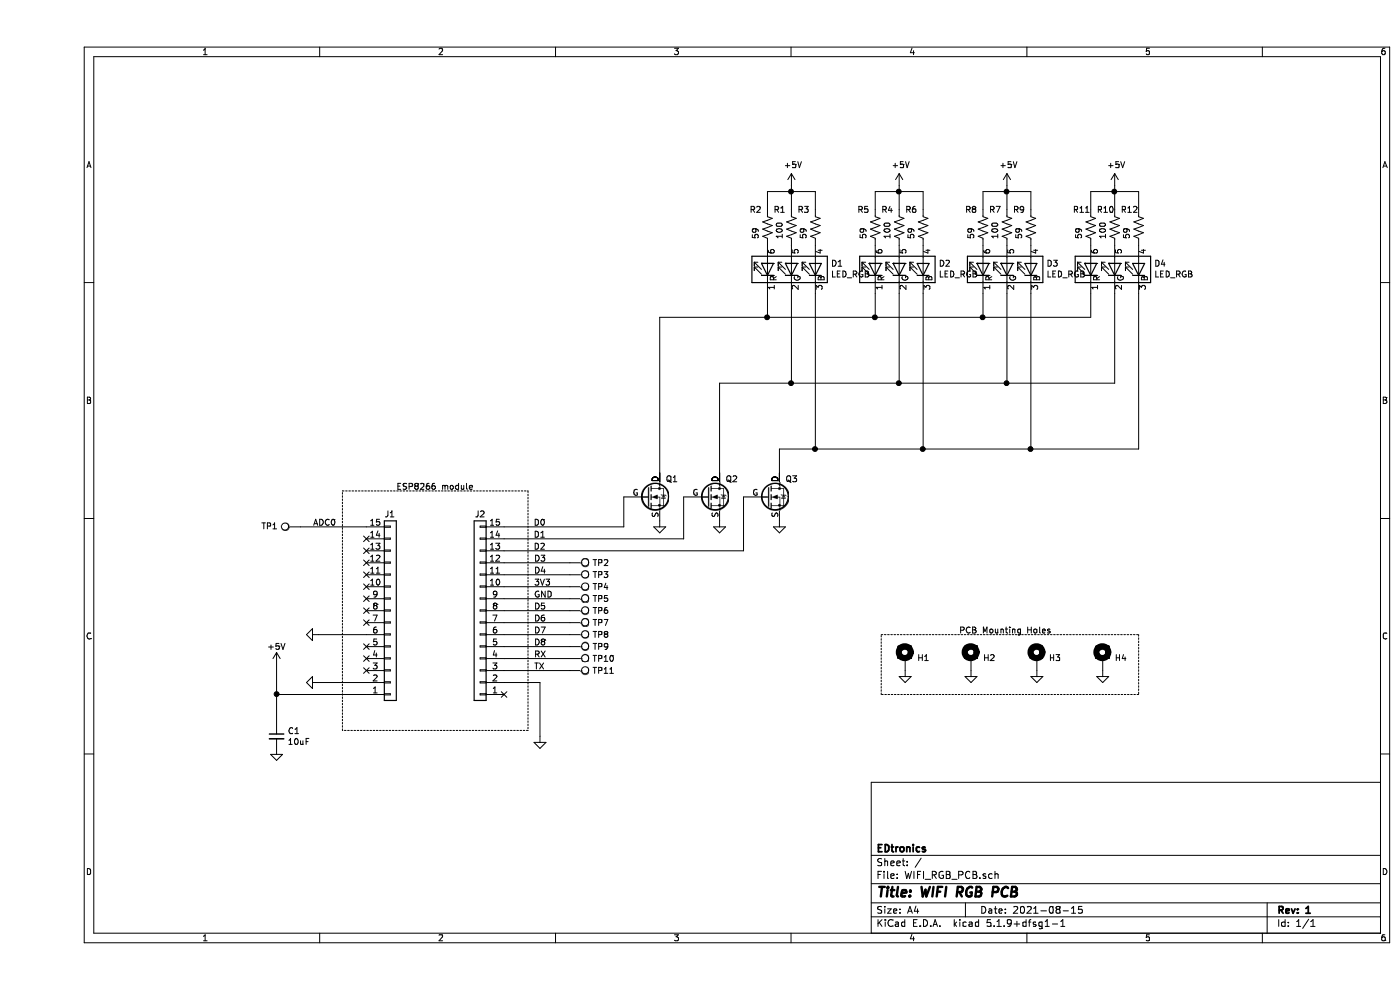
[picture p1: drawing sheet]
EESchema Schematic File Version 4
LIBS:WIFI_RGB_PCB-cache
EELAYER 26 0
EELAYER END
$Descr A4 11693 8268
encoding utf-8
Sheet 1 1
Title "WIFI RGB PCB"
Date "2021-08-15"
Rev "1"
Comp "EDtronics"
Comment1 ""
Comment2 ""
Comment3 ""
Comment4 ""
$EndDescr
$Comp
L Device:R_US R1
U 1 1
P 6300 1900
F 0 "R1" H 6150 2050 50  0000 L CNN
F 1 "100" V 6200 1800 50  0000 L CNN
F 2 "Resistor_SMD:R_0805_2012Metric" V 6340 1890 50  0001 C CNN
F 3 "~" H 6300 1900 50  0001 C CNN
	1    6300 1900
	1    0    0    -1  
$EndComp
Wire Wire Line
	6300 2450 6300 3200
$Comp
L Connector_Generic:Conn_01x15 J2
U 1 1
P 3700 5100
F 0 "J2" H 3700 4300 50  0000 C CNN
F 1 "Conn_01x15" H 3620 5926 50  0001 C CNN
F 2 "Connector_PinHeader_2.54mm:PinHeader_1x15_P2.54mm_Vertical" H 3700 5100 50  0001 C CNN
F 3 "https://www.digikey.ca/en/products/detail/sullins-connector-solutions/PPTC151LFBN-RC/810153" H 3700 5100 50  0001 C CNN
	1    3700 5100
	-1   0    0    1   
$EndComp
$Comp
L power:GND #PWR04
U 1 1
P 5200 4350
F 0 "#PWR04" H 5200 4100 50  0001 C CNN
F 1 "GND" H 5205 4177 50  0001 C CNN
F 2 "" H 5200 4350 50  0001 C CNN
F 3 "" H 5200 4350 50  0001 C CNN
	1    5200 4350
	1    0    0    -1  
$EndComp
$Comp
L power:GND #PWR06
U 1 1
P 5700 4350
F 0 "#PWR06" H 5700 4100 50  0001 C CNN
F 1 "GND" H 5705 4177 50  0001 C CNN
F 2 "" H 5700 4350 50  0001 C CNN
F 3 "" H 5700 4350 50  0001 C CNN
	1    5700 4350
	1    0    0    -1  
$EndComp
$Comp
L power:GND #PWR07
U 1 1
P 6200 4350
F 0 "#PWR07" H 6200 4100 50  0001 C CNN
F 1 "GND" H 6205 4177 50  0001 C CNN
F 2 "" H 6200 4350 50  0001 C CNN
F 3 "" H 6200 4350 50  0001 C CNN
	1    6200 4350
	1    0    0    -1  
$EndComp
Wire Wire Line
	7000 2650 7000 2450
Wire Wire Line
	7200 3200 7200 2450
Wire Wire Line
	6500 3750 6500 2450
Wire Wire Line
	7900 2650 7900 2450
Wire Wire Line
	8100 3200 8100 2450
Wire Wire Line
	8300 3750 8300 2450
$Comp
L power:+5V #PWR02
U 1 1
P 2000 5550
F 0 "#PWR02" H 2000 5400 50  0001 C CNN
F 1 "+5V" H 2000 5700 50  0000 C CNN
F 2 "" H 2000 5550 50  0001 C CNN
F 3 "" H 2000 5550 50  0001 C CNN
	1    2000 5550
	1    0    0    -1  
$EndComp
$Comp
L power:GND #PWR01
U 1 1
P 2350 5700
F 0 "#PWR01" H 2350 5450 50  0001 C CNN
F 1 "GND" H 2355 5527 50  0001 C CNN
F 2 "" H 2350 5700 50  0001 C CNN
F 3 "" H 2350 5700 50  0001 C CNN
	1    2350 5700
	0    1    1    0   
$EndComp
$Comp
L power:GND #PWR03
U 1 1
P 4200 6150
F 0 "#PWR03" H 4200 5900 50  0001 C CNN
F 1 "GND" H 4205 5977 50  0001 C CNN
F 2 "" H 4200 6150 50  0001 C CNN
F 3 "" H 4200 6150 50  0001 C CNN
	1    4200 6150
	1    0    0    -1  
$EndComp
Wire Wire Line
	4200 6150 4200 5700
Wire Wire Line
	4200 5700 3900 5700
Wire Wire Line
	8800 2650 8800 2450
Wire Wire Line
	9000 3200 9000 2450
Wire Wire Line
	9200 3750 9200 2450
Connection ~ 7000 2650
Connection ~ 7200 3200
Wire Wire Line
	7200 3200 8100 3200
Connection ~ 7900 2650
Connection ~ 8100 3200
Connection ~ 8300 3750
Wire Wire Line
	7900 2650 8800 2650
Wire Wire Line
	8100 3200 9000 3200
Wire Wire Line
	8300 3750 9200 3750
Wire Notes Line
	2550 4100 4100 4100
Wire Notes Line
	4100 4100 4100 6100
Wire Notes Line
	4100 6100 2550 6100
Wire Notes Line
	2550 6100 2550 4100
NoConn ~ 3900 5800
NoConn ~ 2750 5600
NoConn ~ 2750 5500
NoConn ~ 2750 5400
NoConn ~ 2750 5200
NoConn ~ 2750 5100
NoConn ~ 2750 5000
NoConn ~ 2750 4900
NoConn ~ 2750 4800
NoConn ~ 2750 4700
NoConn ~ 2750 4600
NoConn ~ 2750 4500
Text Notes 3000 4100 0    50   ~ 0
ESP8266 module
$Comp
L Connector_Generic:Conn_01x15 J1
U 1 1
P 2950 5100
F 0 "J1" H 2900 4300 50  0000 L CNN
F 1 "Conn_01x15" H 3030 5051 50  0001 L CNN
F 2 "Connector_PinHeader_2.54mm:PinHeader_1x15_P2.54mm_Vertical" H 2950 5100 50  0001 C CNN
F 3 "https://www.digikey.ca/en/products/detail/sullins-connector-solutions/PPTC151LFBN-RC/810153" H 2950 5100 50  0001 C CNN
	1    2950 5100
	1    0    0    1   
$EndComp
$Comp
L power:GND #PWR012
U 1 1
P 2350 5300
F 0 "#PWR012" H 2350 5050 50  0001 C CNN
F 1 "GND" H 2355 5127 50  0001 C CNN
F 2 "" H 2350 5300 50  0001 C CNN
F 3 "" H 2350 5300 50  0001 C CNN
	1    2350 5300
	0    1    1    0   
$EndComp
$Comp
L power:GND #PWR011
U 1 1
P 2000 6250
F 0 "#PWR011" H 2000 6000 50  0001 C CNN
F 1 "GND" H 2005 6077 50  0001 C CNN
F 2 "" H 2000 6250 50  0001 C CNN
F 3 "" H 2000 6250 50  0001 C CNN
	1    2000 6250
	1    0    0    -1  
$EndComp
Wire Wire Line
	2000 6050 2000 5800
Wire Wire Line
	2000 5800 2750 5800
Connection ~ 2000 5800
Wire Wire Line
	2000 5800 2000 5550
Wire Wire Line
	2750 5300 2350 5300
Wire Wire Line
	2750 5700 2350 5700
Wire Wire Line
	6300 3200 7200 3200
Wire Wire Line
	6100 2650 7000 2650
Wire Wire Line
	6100 2650 6100 2450
Connection ~ 6300 3200
Wire Wire Line
	6100 2650 5200 2650
Connection ~ 6100 2650
Text Label 4250 4400 2    50   ~ 0
D0
Text Label 4250 4600 2    50   ~ 0
D2
Text Label 4250 4500 2    50   ~ 0
D1
Wire Wire Line
	5900 4150 5900 4600
Wire Wire Line
	5700 3200 6300 3200
Wire Wire Line
	5400 4500 5400 4150
Wire Wire Line
	6500 3750 6200 3750
Wire Wire Line
	6200 3750 6200 3950
Connection ~ 6500 3750
Wire Wire Line
	5700 3200 5700 3950
Wire Wire Line
	4900 4400 4900 4150
Wire Wire Line
	5200 2650 5200 3950
Wire Wire Line
	3900 4600 5900 4600
Wire Wire Line
	3900 4500 5400 4500
Wire Wire Line
	3900 4400 4900 4400
$Comp
L Device:LED_RGB D1
U 1 1
P 6300 2250
F 0 "D1" V 6346 1920 50  0000 R CNN
F 1 "LED_RGB" V 6255 1920 50  0000 R CNN
F 2 "LED_SMD:LED_WS2812_PLCC6_5.0x5.0mm_P1.6mm" H 6300 2200 50  0001 C CNN
F 3 "https://www.digikey.ca/en/products/detail/american-bright-optoelectronics-corporation/BL-HBXJXGX32L/9678124" H 6300 2200 50  0001 C CNN
	1    6300 2250
	0    -1   -1   0   
$EndComp
$Comp
L Device:LED_RGB D2
U 1 1
P 7200 2250
F 0 "D2" V 7246 1920 50  0000 R CNN
F 1 "LED_RGB" V 7155 1920 50  0000 R CNN
F 2 "LED_SMD:LED_WS2812_PLCC6_5.0x5.0mm_P1.6mm" H 7200 2200 50  0001 C CNN
F 3 "https://www.digikey.ca/en/products/detail/american-bright-optoelectronics-corporation/BL-HBXJXGX32L/9678124" H 7200 2200 50  0001 C CNN
	1    7200 2250
	0    -1   -1   0   
$EndComp
$Comp
L Device:LED_RGB D3
U 1 1
P 8100 2250
F 0 "D3" V 8146 1920 50  0000 R CNN
F 1 "LED_RGB" V 8055 1920 50  0000 R CNN
F 2 "LED_SMD:LED_WS2812_PLCC6_5.0x5.0mm_P1.6mm" H 8100 2200 50  0001 C CNN
F 3 "https://www.digikey.ca/en/products/detail/american-bright-optoelectronics-corporation/BL-HBXJXGX32L/9678124" H 8100 2200 50  0001 C CNN
	1    8100 2250
	0    -1   -1   0   
$EndComp
$Comp
L Device:LED_RGB D4
U 1 1
P 9000 2250
F 0 "D4" V 9046 1920 50  0000 R CNN
F 1 "LED_RGB" V 8955 1920 50  0000 R CNN
F 2 "LED_SMD:LED_WS2812_PLCC6_5.0x5.0mm_P1.6mm" H 9000 2200 50  0001 C CNN
F 3 "https://www.digikey.ca/en/products/detail/american-bright-optoelectronics-corporation/BL-HBXJXGX32L/9678124" H 9000 2200 50  0001 C CNN
	1    9000 2250
	0    -1   -1   0   
$EndComp
$Comp
L Device:R_US R2
U 1 1
P 6100 1900
F 0 "R2" H 5950 2050 50  0000 L CNN
F 1 "59" V 6000 1800 50  0000 L CNN
F 2 "Resistor_SMD:R_0805_2012Metric" V 6140 1890 50  0001 C CNN
F 3 "~" H 6100 1900 50  0001 C CNN
	1    6100 1900
	1    0    0    -1  
$EndComp
$Comp
L power:+5V #PWR05
U 1 1
P 6300 1550
F 0 "#PWR05" H 6300 1400 50  0001 C CNN
F 1 "+5V" H 6315 1723 50  0000 C CNN
F 2 "" H 6300 1550 50  0001 C CNN
F 3 "" H 6300 1550 50  0001 C CNN
	1    6300 1550
	1    0    0    -1  
$EndComp
Wire Wire Line
	6300 1750 6300 1600
$Comp
L Device:R_US R3
U 1 1
P 6500 1900
F 0 "R3" H 6350 2050 50  0000 L CNN
F 1 "59" V 6400 1800 50  0000 L CNN
F 2 "Resistor_SMD:R_0805_2012Metric" V 6540 1890 50  0001 C CNN
F 3 "~" H 6500 1900 50  0001 C CNN
	1    6500 1900
	1    0    0    -1  
$EndComp
Wire Wire Line
	6500 1750 6500 1600
Wire Wire Line
	6500 1600 6300 1600
Connection ~ 6300 1600
Wire Wire Line
	6300 1600 6300 1550
Wire Wire Line
	6300 1600 6100 1600
Wire Wire Line
	6100 1600 6100 1750
$Comp
L Device:R_US R4
U 1 1
P 7200 1900
F 0 "R4" H 7050 2050 50  0000 L CNN
F 1 "100" V 7100 1800 50  0000 L CNN
F 2 "Resistor_SMD:R_0805_2012Metric" V 7240 1890 50  0001 C CNN
F 3 "~" H 7200 1900 50  0001 C CNN
	1    7200 1900
	1    0    0    -1  
$EndComp
$Comp
L Device:R_US R5
U 1 1
P 7000 1900
F 0 "R5" H 6850 2050 50  0000 L CNN
F 1 "59" V 6900 1800 50  0000 L CNN
F 2 "Resistor_SMD:R_0805_2012Metric" V 7040 1890 50  0001 C CNN
F 3 "~" H 7000 1900 50  0001 C CNN
	1    7000 1900
	1    0    0    -1  
$EndComp
$Comp
L power:+5V #PWR08
U 1 1
P 7200 1550
F 0 "#PWR08" H 7200 1400 50  0001 C CNN
F 1 "+5V" H 7215 1723 50  0000 C CNN
F 2 "" H 7200 1550 50  0001 C CNN
F 3 "" H 7200 1550 50  0001 C CNN
	1    7200 1550
	1    0    0    -1  
$EndComp
Wire Wire Line
	7200 1750 7200 1600
$Comp
L Device:R_US R6
U 1 1
P 7400 1900
F 0 "R6" H 7250 2050 50  0000 L CNN
F 1 "59" V 7300 1800 50  0000 L CNN
F 2 "Resistor_SMD:R_0805_2012Metric" V 7440 1890 50  0001 C CNN
F 3 "~" H 7400 1900 50  0001 C CNN
	1    7400 1900
	1    0    0    -1  
$EndComp
Wire Wire Line
	7400 1750 7400 1600
Wire Wire Line
	7400 1600 7200 1600
Connection ~ 7200 1600
Wire Wire Line
	7200 1600 7200 1550
Wire Wire Line
	7200 1600 7000 1600
Wire Wire Line
	7000 1600 7000 1750
$Comp
L Device:R_US R7
U 1 1
P 8100 1900
F 0 "R7" H 7950 2050 50  0000 L CNN
F 1 "100" V 8000 1800 50  0000 L CNN
F 2 "Resistor_SMD:R_0805_2012Metric" V 8140 1890 50  0001 C CNN
F 3 "~" H 8100 1900 50  0001 C CNN
	1    8100 1900
	1    0    0    -1  
$EndComp
$Comp
L Device:R_US R8
U 1 1
P 7900 1900
F 0 "R8" H 7750 2050 50  0000 L CNN
F 1 "59" V 7800 1800 50  0000 L CNN
F 2 "Resistor_SMD:R_0805_2012Metric" V 7940 1890 50  0001 C CNN
F 3 "~" H 7900 1900 50  0001 C CNN
	1    7900 1900
	1    0    0    -1  
$EndComp
$Comp
L power:+5V #PWR09
U 1 1
P 8100 1550
F 0 "#PWR09" H 8100 1400 50  0001 C CNN
F 1 "+5V" H 8115 1723 50  0000 C CNN
F 2 "" H 8100 1550 50  0001 C CNN
F 3 "" H 8100 1550 50  0001 C CNN
	1    8100 1550
	1    0    0    -1  
$EndComp
Wire Wire Line
	8100 1750 8100 1600
$Comp
L Device:R_US R9
U 1 1
P 8300 1900
F 0 "R9" H 8150 2050 50  0000 L CNN
F 1 "59" V 8200 1800 50  0000 L CNN
F 2 "Resistor_SMD:R_0805_2012Metric" V 8340 1890 50  0001 C CNN
F 3 "~" H 8300 1900 50  0001 C CNN
	1    8300 1900
	1    0    0    -1  
$EndComp
Wire Wire Line
	8300 1750 8300 1600
Wire Wire Line
	8300 1600 8100 1600
Connection ~ 8100 1600
Wire Wire Line
	8100 1600 8100 1550
Wire Wire Line
	8100 1600 7900 1600
Wire Wire Line
	7900 1600 7900 1750
$Comp
L Device:R_US R10
U 1 1
P 9000 1900
F 0 "R10" H 8850 2050 50  0000 L CNN
F 1 "100" V 8900 1800 50  0000 L CNN
F 2 "Resistor_SMD:R_0805_2012Metric" V 9040 1890 50  0001 C CNN
F 3 "~" H 9000 1900 50  0001 C CNN
	1    9000 1900
	1    0    0    -1  
$EndComp
$Comp
L Device:R_US R11
U 1 1
P 8800 1900
F 0 "R11" H 8650 2050 50  0000 L CNN
F 1 "59" V 8700 1800 50  0000 L CNN
F 2 "Resistor_SMD:R_0805_2012Metric" V 8840 1890 50  0001 C CNN
F 3 "~" H 8800 1900 50  0001 C CNN
	1    8800 1900
	1    0    0    -1  
$EndComp
$Comp
L power:+5V #PWR010
U 1 1
P 9000 1550
F 0 "#PWR010" H 9000 1400 50  0001 C CNN
F 1 "+5V" H 9015 1723 50  0000 C CNN
F 2 "" H 9000 1550 50  0001 C CNN
F 3 "" H 9000 1550 50  0001 C CNN
	1    9000 1550
	1    0    0    -1  
$EndComp
Wire Wire Line
	9000 1750 9000 1600
$Comp
L Device:R_US R12
U 1 1
P 9200 1900
F 0 "R12" H 9050 2050 50  0000 L CNN
F 1 "59" V 9100 1800 50  0000 L CNN
F 2 "Resistor_SMD:R_0805_2012Metric" V 9240 1890 50  0001 C CNN
F 3 "~" H 9200 1900 50  0001 C CNN
	1    9200 1900
	1    0    0    -1  
$EndComp
Wire Wire Line
	9200 1750 9200 1600
Wire Wire Line
	9200 1600 9000 1600
Connection ~ 9000 1600
Wire Wire Line
	9000 1600 9000 1550
Wire Wire Line
	9000 1600 8800 1600
Wire Wire Line
	8800 1600 8800 1750
$Comp
L Device:C_Small C1
U 1 1
P 2000 6150
F 0 "C1" H 2092 6196 50  0000 L CNN
F 1 "10uF" H 2092 6105 50  0000 L CNN
F 2 "Capacitor_SMD:C_1206_3216Metric" H 2000 6150 50  0001 C CNN
F 3 "~" H 2000 6150 50  0001 C CNN
	1    2000 6150
	1    0    0    -1  
$EndComp
$Comp
L Connector:TestPoint TP2
U 1 1
P 4450 4700
F 0 "TP2" V 4450 4888 50  0000 L CNN
F 1 "TestPoint" V 4495 4888 50  0001 L CNN
F 2 "TestPoint:TestPoint_THTPad_2.5x2.5mm_Drill1.2mm" H 4650 4700 50  0001 C CNN
F 3 "~" H 4650 4700 50  0001 C CNN
	1    4450 4700
	0    1    1    0   
$EndComp
$Comp
L Connector:TestPoint TP3
U 1 1
P 4450 4800
F 0 "TP3" V 4450 4988 50  0000 L CNN
F 1 "TestPoint" V 4495 4988 50  0001 L CNN
F 2 "TestPoint:TestPoint_THTPad_2.5x2.5mm_Drill1.2mm" H 4650 4800 50  0001 C CNN
F 3 "~" H 4650 4800 50  0001 C CNN
	1    4450 4800
	0    1    1    0   
$EndComp
$Comp
L Connector:TestPoint TP4
U 1 1
P 4450 4900
F 0 "TP4" V 4450 5088 50  0000 L CNN
F 1 "TestPoint" V 4495 5088 50  0001 L CNN
F 2 "TestPoint:TestPoint_THTPad_2.5x2.5mm_Drill1.2mm" H 4650 4900 50  0001 C CNN
F 3 "~" H 4650 4900 50  0001 C CNN
	1    4450 4900
	0    1    1    0   
$EndComp
$Comp
L Connector:TestPoint TP5
U 1 1
P 4450 5000
F 0 "TP5" V 4450 5188 50  0000 L CNN
F 1 "TestPoint" V 4495 5188 50  0001 L CNN
F 2 "TestPoint:TestPoint_THTPad_2.5x2.5mm_Drill1.2mm" H 4650 5000 50  0001 C CNN
F 3 "~" H 4650 5000 50  0001 C CNN
	1    4450 5000
	0    1    1    0   
$EndComp
$Comp
L Connector:TestPoint TP6
U 1 1
P 4450 5100
F 0 "TP6" V 4450 5288 50  0000 L CNN
F 1 "TestPoint" V 4495 5288 50  0001 L CNN
F 2 "TestPoint:TestPoint_THTPad_2.5x2.5mm_Drill1.2mm" H 4650 5100 50  0001 C CNN
F 3 "~" H 4650 5100 50  0001 C CNN
	1    4450 5100
	0    1    1    0   
$EndComp
$Comp
L Connector:TestPoint TP7
U 1 1
P 4450 5200
F 0 "TP7" V 4450 5388 50  0000 L CNN
F 1 "TestPoint" V 4495 5388 50  0001 L CNN
F 2 "TestPoint:TestPoint_THTPad_2.5x2.5mm_Drill1.2mm" H 4650 5200 50  0001 C CNN
F 3 "~" H 4650 5200 50  0001 C CNN
	1    4450 5200
	0    1    1    0   
$EndComp
$Comp
L Connector:TestPoint TP8
U 1 1
P 4450 5300
F 0 "TP8" V 4450 5488 50  0000 L CNN
F 1 "TestPoint" V 4495 5488 50  0001 L CNN
F 2 "TestPoint:TestPoint_THTPad_2.5x2.5mm_Drill1.2mm" H 4650 5300 50  0001 C CNN
F 3 "~" H 4650 5300 50  0001 C CNN
	1    4450 5300
	0    1    1    0   
$EndComp
$Comp
L Connector:TestPoint TP9
U 1 1
P 4450 5400
F 0 "TP9" V 4450 5588 50  0000 L CNN
F 1 "TestPoint" V 4495 5588 50  0001 L CNN
F 2 "TestPoint:TestPoint_THTPad_2.5x2.5mm_Drill1.2mm" H 4650 5400 50  0001 C CNN
F 3 "~" H 4650 5400 50  0001 C CNN
	1    4450 5400
	0    1    1    0   
$EndComp
$Comp
L Connector:TestPoint TP10
U 1 1
P 4450 5500
F 0 "TP10" V 4450 5688 50  0000 L CNN
F 1 "TestPoint" V 4495 5688 50  0001 L CNN
F 2 "TestPoint:TestPoint_THTPad_2.5x2.5mm_Drill1.2mm" H 4650 5500 50  0001 C CNN
F 3 "~" H 4650 5500 50  0001 C CNN
	1    4450 5500
	0    1    1    0   
$EndComp
$Comp
L Connector:TestPoint TP11
U 1 1
P 4450 5600
F 0 "TP11" V 4450 5788 50  0000 L CNN
F 1 "TestPoint" V 4495 5788 50  0001 L CNN
F 2 "TestPoint:TestPoint_THTPad_2.5x2.5mm_Drill1.2mm" H 4650 5600 50  0001 C CNN
F 3 "~" H 4650 5600 50  0001 C CNN
	1    4450 5600
	0    1    1    0   
$EndComp
Wire Wire Line
	4450 4700 3900 4700
Wire Wire Line
	4450 4800 3900 4800
Wire Wire Line
	4450 4900 3900 4900
Wire Wire Line
	4450 5000 3900 5000
Wire Wire Line
	4450 5100 3900 5100
Wire Wire Line
	4450 5200 3900 5200
Wire Wire Line
	4450 5300 3900 5300
Wire Wire Line
	4450 5400 3900 5400
Wire Wire Line
	4450 5500 3900 5500
Wire Wire Line
	4450 5600 3900 5600
Text Label 4150 4700 0    50   ~ 0
D3
Text Label 4150 4800 0    50   ~ 0
D4
Text Label 4150 4900 0    50   ~ 0
3V3
Text Label 4150 5000 0    50   ~ 0
GND
Text Label 4150 5100 0    50   ~ 0
D5
Text Label 4150 5200 0    50   ~ 0
D6
Text Label 4150 5300 0    50   ~ 0
D7
Text Label 4150 5400 0    50   ~ 0
D8
Text Label 4150 5500 0    50   ~ 0
RX
Text Label 4150 5600 0    50   ~ 0
TX
$Comp
L Connector:TestPoint TP1
U 1 1
P 2200 4400
F 0 "TP1" V 2200 4588 50  0000 L CNN
F 1 "TestPoint" V 2245 4588 50  0001 L CNN
F 2 "TestPoint:TestPoint_THTPad_2.5x2.5mm_Drill1.2mm" H 2400 4400 50  0001 C CNN
F 3 "~" H 2400 4400 50  0001 C CNN
	1    2200 4400
	0    -1   -1   0   
$EndComp
Wire Wire Line
	2200 4400 2750 4400
Text Label 2500 4400 2    50   ~ 0
ADC0
$Comp
L Device:Q_ZXMN3A03E6 Q1
U 1 1
P 5100 4150
F 0 "Q1" H 5250 4300 50  0000 L CNN
F 1 "Q_ZXMN3A03E6" H 5305 4105 50  0001 L CNN
F 2 "Package_TO_SOT_SMD:SOT-23-6_Handsoldering" H 5300 4250 50  0001 C CNN
F 3 "https://www.diodes.com/assets/Datasheets/ZXMN3A03E6.pdf" H 5100 4150 50  0001 C CNN
	1    5100 4150
	1    0    0    -1  
$EndComp
$Comp
L Device:Q_ZXMN3A03E6 Q2
U 1 1
P 5600 4150
F 0 "Q2" H 5750 4300 50  0000 L CNN
F 1 "Q_ZXMN3A03E6" H 5805 4105 50  0001 L CNN
F 2 "Package_TO_SOT_SMD:SOT-23-6_Handsoldering" H 5800 4250 50  0001 C CNN
F 3 "https://www.diodes.com/assets/Datasheets/ZXMN3A03E6.pdf" H 5600 4150 50  0001 C CNN
	1    5600 4150
	1    0    0    -1  
$EndComp
$Comp
L Device:Q_ZXMN3A03E6 Q3
U 1 1
P 6100 4150
F 0 "Q3" H 6250 4300 50  0000 L CNN
F 1 "Q_ZXMN3A03E6" H 6305 4105 50  0001 L CNN
F 2 "Package_TO_SOT_SMD:SOT-23-6_Handsoldering" H 6300 4250 50  0001 C CNN
F 3 "https://www.diodes.com/assets/Datasheets/ZXMN3A03E6.pdf" H 6100 4150 50  0001 C CNN
	1    6100 4150
	1    0    0    -1  
$EndComp
Wire Wire Line
	6500 3750 7400 3750
Wire Wire Line
	7000 2650 7900 2650
Wire Wire Line
	7400 2450 7400 3750
Connection ~ 7400 3750
Wire Wire Line
	7400 3750 8300 3750
$Comp
L Mechanical:MountingHole_Pad H2
U 1 1
P 7800 5500
F 0 "H2" H 7900 5505 50  0000 L CNN
F 1 "MountingHole_Pad" H 7900 5460 50  0001 L CNN
F 2 "MountingHole:MountingHole_2.2mm_M2_Pad" H 7800 5500 50  0001 C CNN
F 3 "~" H 7800 5500 50  0001 C CNN
	1    7800 5500
	1    0    0    -1  
$EndComp
$Comp
L power:GND #PWR014
U 1 1
P 7800 5600
F 0 "#PWR014" H 7800 5350 50  0001 C CNN
F 1 "GND" H 7805 5427 50  0001 C CNN
F 2 "" H 7800 5600 50  0001 C CNN
F 3 "" H 7800 5600 50  0001 C CNN
	1    7800 5600
	1    0    0    -1  
$EndComp
$Comp
L Mechanical:MountingHole_Pad H1
U 1 1
P 7250 5500
F 0 "H1" H 7350 5505 50  0000 L CNN
F 1 "MountingHole_Pad" H 7350 5460 50  0001 L CNN
F 2 "MountingHole:MountingHole_2.2mm_M2_Pad" H 7250 5500 50  0001 C CNN
F 3 "~" H 7250 5500 50  0001 C CNN
	1    7250 5500
	1    0    0    -1  
$EndComp
$Comp
L power:GND #PWR013
U 1 1
P 7250 5600
F 0 "#PWR013" H 7250 5350 50  0001 C CNN
F 1 "GND" H 7255 5427 50  0001 C CNN
F 2 "" H 7250 5600 50  0001 C CNN
F 3 "" H 7250 5600 50  0001 C CNN
	1    7250 5600
	1    0    0    -1  
$EndComp
$Comp
L Mechanical:MountingHole_Pad H3
U 1 1
P 8350 5500
F 0 "H3" H 8450 5505 50  0000 L CNN
F 1 "MountingHole_Pad" H 8450 5460 50  0001 L CNN
F 2 "MountingHole:MountingHole_2.2mm_M2_Pad" H 8350 5500 50  0001 C CNN
F 3 "~" H 8350 5500 50  0001 C CNN
	1    8350 5500
	1    0    0    -1  
$EndComp
$Comp
L power:GND #PWR015
U 1 1
P 8350 5600
F 0 "#PWR015" H 8350 5350 50  0001 C CNN
F 1 "GND" H 8355 5427 50  0001 C CNN
F 2 "" H 8350 5600 50  0001 C CNN
F 3 "" H 8350 5600 50  0001 C CNN
	1    8350 5600
	1    0    0    -1  
$EndComp
$Comp
L Mechanical:MountingHole_Pad H4
U 1 1
P 8900 5500
F 0 "H4" H 9000 5505 50  0000 L CNN
F 1 "MountingHole_Pad" H 9000 5460 50  0001 L CNN
F 2 "MountingHole:MountingHole_2.2mm_M2_Pad" H 8900 5500 50  0001 C CNN
F 3 "~" H 8900 5500 50  0001 C CNN
	1    8900 5500
	1    0    0    -1  
$EndComp
$Comp
L power:GND #PWR016
U 1 1
P 8900 5600
F 0 "#PWR016" H 8900 5350 50  0001 C CNN
F 1 "GND" H 8905 5427 50  0001 C CNN
F 2 "" H 8900 5600 50  0001 C CNN
F 3 "" H 8900 5600 50  0001 C CNN
	1    8900 5600
	1    0    0    -1  
$EndComp
Wire Notes Line
	7050 5300 9200 5300
Wire Notes Line
	9200 5300 9200 5800
Wire Notes Line
	9200 5800 7050 5800
Wire Notes Line
	7050 5800 7050 5300
Text Notes 7700 5300 0    50   ~ 0
PCB Mounting Holes
$EndSCHEMATC
